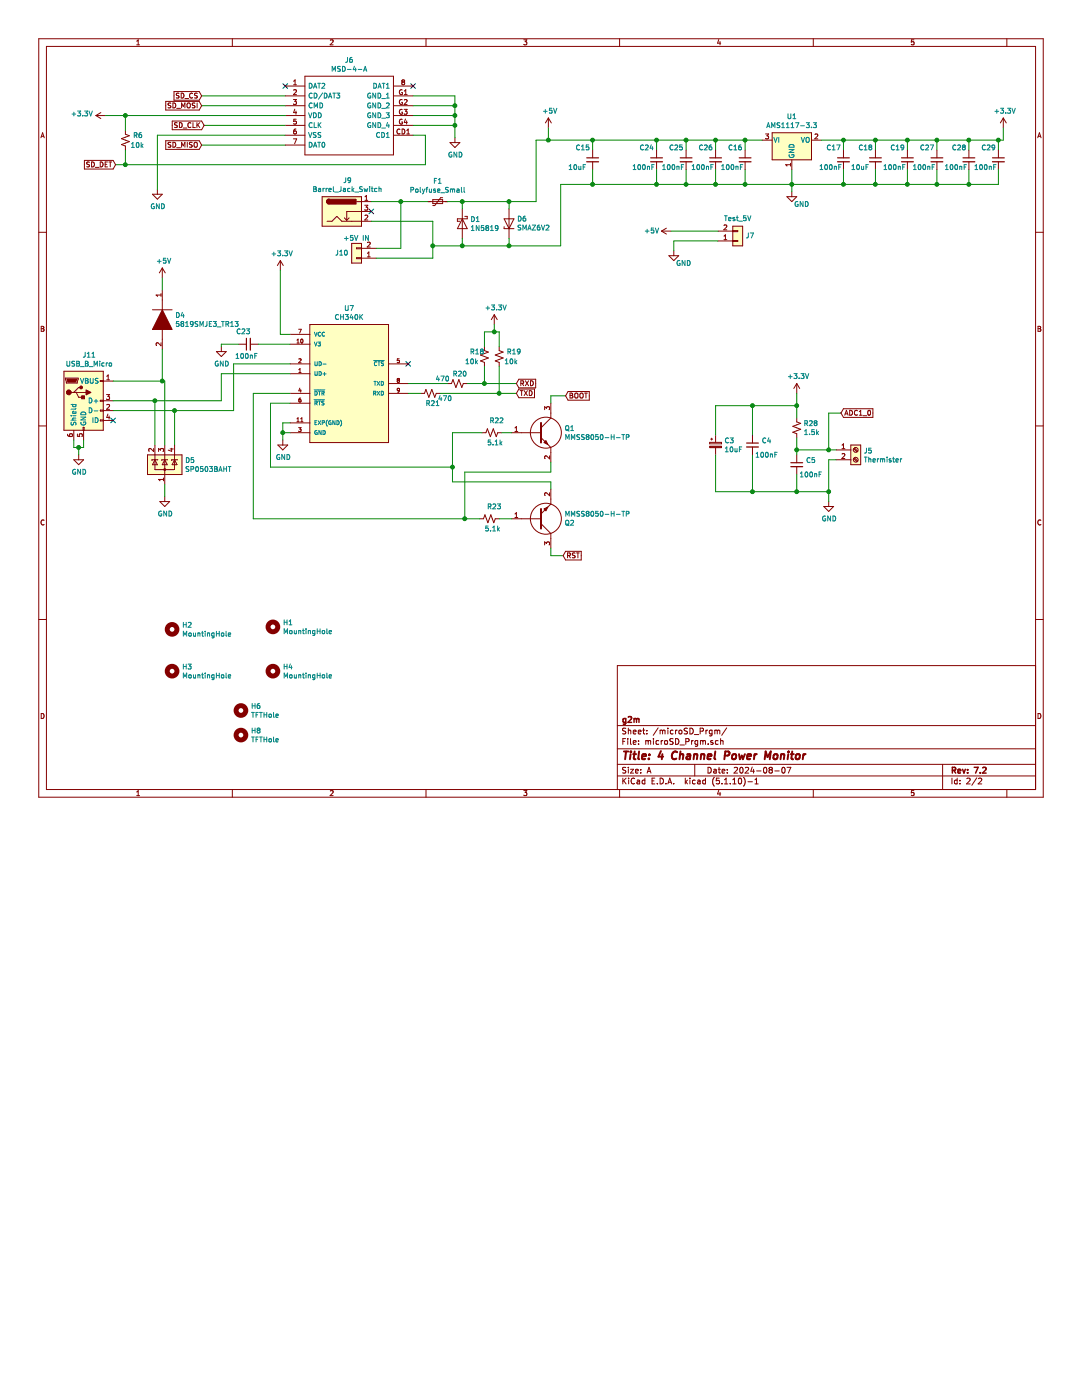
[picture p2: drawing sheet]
EESchema Schematic File Version 4
EELAYER 30 0
EELAYER END
$Descr A 11000 8500
encoding utf-8
Sheet 2 2
Title "4 Channel Power Monitor"
Date "2024-08-07"
Rev "7.2"
Comp "g2m"
Comment1 ""
Comment2 ""
Comment3 ""
Comment4 ""
$EndDescr
$Comp
L power:GND #PWR?
U 1 1
P 1600 1925
AR Path="/66FE64D1" Ref="#PWR?"  Part="1" 
AR Path="/66FE34ED/66FE64D1" Ref="#PWR023"  Part="1" 
F 0 "#PWR023" H 1600 1675 50  0001 C CNN
F 1 "GND" H 1605 1752 50  0000 C CNN
F 2 "" H 1600 1925 50  0001 C CNN
F 3 "" H 1600 1925 50  0001 C CNN
	1    1600 1925
	1    0    0    -1  
$EndComp
$Comp
L power:+3.3V #PWR?
U 1 1
P 1075 1175
AR Path="/66FE64E3" Ref="#PWR?"  Part="1" 
AR Path="/66FE34ED/66FE64E3" Ref="#PWR022"  Part="1" 
F 0 "#PWR022" H 1075 1025 50  0001 C CNN
F 1 "+3.3V" V 1090 1303 50  0000 L CNN
F 2 "" H 1075 1175 50  0001 C CNN
F 3 "" H 1075 1175 50  0001 C CNN
	1    1075 1175
	0    -1   -1   0   
$EndComp
Text GLabel 2075 1275 0    50   Input ~ 0
SD_CLK
Text GLabel 2050 1075 0    50   Input ~ 0
SD_MOSI
Text GLabel 2050 975  0    50   Input ~ 0
SD_CS
Text GLabel 2050 1475 0    50   Input ~ 0
SD_MISO
NoConn ~ 2900 875 
NoConn ~ 4200 875 
Text GLabel 1175 1675 0    50   Input ~ 0
SD_DET
$Comp
L power:GND #PWR?
U 1 1
P 4625 1400
AR Path="/66FE661B" Ref="#PWR?"  Part="1" 
AR Path="/66FE34ED/66FE661B" Ref="#PWR036"  Part="1" 
F 0 "#PWR036" H 4625 1150 50  0001 C CNN
F 1 "GND" H 4630 1227 50  0000 C CNN
F 2 "" H 4625 1400 50  0001 C CNN
F 3 "" H 4625 1400 50  0001 C CNN
	1    4625 1400
	1    0    0    -1  
$EndComp
Wire Wire Line
	1600 1375 1600 1925
Wire Wire Line
	2050 975  2900 975 
Wire Wire Line
	2050 1075 2900 1075
Wire Wire Line
	2075 1275 2900 1275
Wire Wire Line
	1600 1375 2900 1375
Wire Wire Line
	2050 1475 2900 1475
$Comp
L Regulator_Linear:AMS1117-3.3 U?
U 1 1
P 8050 1425
AR Path="/6704CDC0" Ref="U?"  Part="1" 
AR Path="/66FE34ED/6704CDC0" Ref="U1"  Part="1" 
F 0 "U1" H 8050 1667 50  0000 C CNN
F 1 "AMS1117-3.3" H 8050 1576 50  0000 C CNN
F 2 "Package_TO_SOT_SMD:SOT-223-3_TabPin2" H 8050 1625 50  0001 C CNN
F 3 "http://www.advanced-monolithic.com/pdf/ds1117.pdf" H 8150 1175 50  0001 C CNN
	1    8050 1425
	1    0    0    -1  
$EndComp
Wire Wire Line
	8350 1425 8575 1425
$Comp
L power:GND #PWR?
U 1 1
P 8050 1950
AR Path="/6704CDC8" Ref="#PWR?"  Part="1" 
AR Path="/66FE34ED/6704CDC8" Ref="#PWR011"  Part="1" 
F 0 "#PWR011" H 8050 1700 50  0001 C CNN
F 1 "GND" H 8150 1825 50  0000 C CNN
F 2 "" H 8050 1950 50  0001 C CNN
F 3 "" H 8050 1950 50  0001 C CNN
	1    8050 1950
	1    0    0    -1  
$EndComp
Wire Wire Line
	8050 1725 8050 1875
$Comp
L Device:C_Small C?
U 1 1
P 7575 1625
AR Path="/6704CDCF" Ref="C?"  Part="1" 
AR Path="/66FE34ED/6704CDCF" Ref="C16"  Part="1" 
F 0 "C16" H 7400 1750 50  0000 L CNN
F 1 "100nF" H 7325 1550 50  0000 L CNN
F 2 "Capacitor_SMD:C_0805_2012Metric_Pad1.18x1.45mm_HandSolder" H 7575 1625 50  0001 C CNN
F 3 "~" H 7575 1625 50  0001 C CNN
	1    7575 1625
	1    0    0    -1  
$EndComp
$Comp
L Device:C_Small C?
U 1 1
P 6025 1625
AR Path="/6704CDD5" Ref="C?"  Part="1" 
AR Path="/66FE34ED/6704CDD5" Ref="C15"  Part="1" 
F 0 "C15" H 5850 1750 50  0000 L CNN
F 1 "10uF" H 5775 1550 50  0000 L CNN
F 2 "Capacitor_SMD:C_1206_3216Metric_Pad1.33x1.80mm_HandSolder" H 6025 1625 50  0001 C CNN
F 3 "~" H 6025 1625 50  0001 C CNN
	1    6025 1625
	1    0    0    -1  
$EndComp
$Comp
L Device:C_Small C?
U 1 1
P 8575 1625
AR Path="/6704CDDB" Ref="C?"  Part="1" 
AR Path="/66FE34ED/6704CDDB" Ref="C17"  Part="1" 
F 0 "C17" H 8400 1750 50  0000 L CNN
F 1 "100nF" H 8325 1550 50  0000 L CNN
F 2 "Capacitor_SMD:C_0805_2012Metric_Pad1.18x1.45mm_HandSolder" H 8575 1625 50  0001 C CNN
F 3 "~" H 8575 1625 50  0001 C CNN
	1    8575 1625
	1    0    0    -1  
$EndComp
$Comp
L Device:C_Small C?
U 1 1
P 8900 1625
AR Path="/6704CDE1" Ref="C?"  Part="1" 
AR Path="/66FE34ED/6704CDE1" Ref="C18"  Part="1" 
F 0 "C18" H 8725 1750 50  0000 L CNN
F 1 "10uF" H 8650 1550 50  0000 L CNN
F 2 "Capacitor_SMD:C_1206_3216Metric_Pad1.33x1.80mm_HandSolder" H 8900 1625 50  0001 C CNN
F 3 "~" H 8900 1625 50  0001 C CNN
	1    8900 1625
	1    0    0    -1  
$EndComp
$Comp
L Device:C_Small C?
U 1 1
P 9225 1625
AR Path="/6704CDE7" Ref="C?"  Part="1" 
AR Path="/66FE34ED/6704CDE7" Ref="C19"  Part="1" 
F 0 "C19" H 9050 1750 50  0000 L CNN
F 1 "100nF" H 8975 1550 50  0000 L CNN
F 2 "Capacitor_SMD:C_0805_2012Metric_Pad1.18x1.45mm_HandSolder" H 9225 1625 50  0001 C CNN
F 3 "~" H 9225 1625 50  0001 C CNN
	1    9225 1625
	1    0    0    -1  
$EndComp
Wire Wire Line
	9225 1725 9225 1875
Wire Wire Line
	9225 1875 8900 1875
Connection ~ 8050 1875
Wire Wire Line
	8050 1875 8050 1950
Wire Wire Line
	6025 1725 6025 1875
Wire Wire Line
	7575 1725 7575 1875
Wire Wire Line
	7575 1875 8050 1875
Wire Wire Line
	7575 1525 7575 1425
Wire Wire Line
	7575 1425 7750 1425
Wire Wire Line
	6025 1525 6025 1425
Wire Wire Line
	8575 1725 8575 1875
Wire Wire Line
	8575 1875 8050 1875
Wire Wire Line
	8900 1725 8900 1875
Connection ~ 8900 1875
Wire Wire Line
	8900 1875 8575 1875
Wire Wire Line
	8900 1525 8900 1425
Connection ~ 8900 1425
Wire Wire Line
	8900 1425 9225 1425
Wire Wire Line
	8575 1525 8575 1425
Connection ~ 8575 1425
Wire Wire Line
	8575 1425 8900 1425
Wire Wire Line
	9225 1525 9225 1425
Connection ~ 9225 1425
$Comp
L power:+3.3V #PWR010
U 1 1
P 10200 1300
F 0 "#PWR010" H 10200 1150 50  0001 C CNN
F 1 "+3.3V" H 10215 1473 50  0000 C CNN
F 2 "" H 10200 1300 50  0001 C CNN
F 3 "" H 10200 1300 50  0001 C CNN
	1    10200 1300
	1    0    0    -1  
$EndComp
$Comp
L Mechanical:MountingHole H?
U 1 1
P 2450 7225
AR Path="/6708F22D" Ref="H?"  Part="1" 
AR Path="/66FE34ED/6708F22D" Ref="H6"  Part="1" 
F 0 "H6" H 2550 7271 50  0000 L CNN
F 1 "TFTHole" H 2550 7180 50  0000 L CNN
F 2 "MountingHole:MountingHole_3.2mm_M3" H 2450 7225 50  0001 C CNN
F 3 "~" H 2450 7225 50  0001 C CNN
	1    2450 7225
	1    0    0    -1  
$EndComp
$Comp
L Mechanical:MountingHole H?
U 1 1
P 2450 7475
AR Path="/6708F239" Ref="H?"  Part="1" 
AR Path="/66FE34ED/6708F239" Ref="H8"  Part="1" 
F 0 "H8" H 2550 7521 50  0000 L CNN
F 1 "TFTHole" H 2550 7430 50  0000 L CNN
F 2 "MountingHole:MountingHole_3.2mm_M3" H 2450 7475 50  0001 C CNN
F 3 "~" H 2450 7475 50  0001 C CNN
	1    2450 7475
	1    0    0    -1  
$EndComp
$Comp
L Mechanical:MountingHole H?
U 1 1
P 1750 6400
AR Path="/670A3499" Ref="H?"  Part="1" 
AR Path="/66FE34ED/670A3499" Ref="H2"  Part="1" 
F 0 "H2" H 1850 6446 50  0000 L CNN
F 1 "MountingHole" H 1850 6355 50  0000 L CNN
F 2 "MountingHole:MountingHole_3.2mm_M3" H 1750 6400 50  0001 C CNN
F 3 "~" H 1750 6400 50  0001 C CNN
	1    1750 6400
	1    0    0    -1  
$EndComp
$Comp
L Mechanical:MountingHole H?
U 1 1
P 1750 6825
AR Path="/670A349F" Ref="H?"  Part="1" 
AR Path="/66FE34ED/670A349F" Ref="H3"  Part="1" 
F 0 "H3" H 1850 6871 50  0000 L CNN
F 1 "MountingHole" H 1850 6780 50  0000 L CNN
F 2 "MountingHole:MountingHole_3.2mm_M3" H 1750 6825 50  0001 C CNN
F 3 "~" H 1750 6825 50  0001 C CNN
	1    1750 6825
	1    0    0    -1  
$EndComp
$Comp
L Mechanical:MountingHole H?
U 1 1
P 2775 6375
AR Path="/670A34A5" Ref="H?"  Part="1" 
AR Path="/66FE34ED/670A34A5" Ref="H1"  Part="1" 
F 0 "H1" H 2875 6421 50  0000 L CNN
F 1 "MountingHole" H 2875 6330 50  0000 L CNN
F 2 "MountingHole:MountingHole_3.2mm_M3" H 2775 6375 50  0001 C CNN
F 3 "~" H 2775 6375 50  0001 C CNN
	1    2775 6375
	1    0    0    -1  
$EndComp
$Comp
L Mechanical:MountingHole H?
U 1 1
P 2775 6825
AR Path="/670A34AB" Ref="H?"  Part="1" 
AR Path="/66FE34ED/670A34AB" Ref="H4"  Part="1" 
F 0 "H4" H 2875 6871 50  0000 L CNN
F 1 "MountingHole" H 2875 6780 50  0000 L CNN
F 2 "MountingHole:MountingHole_3.2mm_M3" H 2775 6825 50  0001 C CNN
F 3 "~" H 2775 6825 50  0001 C CNN
	1    2775 6825
	1    0    0    -1  
$EndComp
Wire Wire Line
	4325 1675 4325 1375
Wire Wire Line
	4325 1375 4200 1375
Wire Wire Line
	4200 975  4625 975 
Wire Wire Line
	4625 975  4625 1075
Wire Wire Line
	4200 1075 4625 1075
Connection ~ 4625 1075
Wire Wire Line
	4625 1075 4625 1175
Wire Wire Line
	4200 1175 4625 1175
Connection ~ 4625 1175
Wire Wire Line
	4625 1175 4625 1275
Wire Wire Line
	4200 1275 4625 1275
Connection ~ 4625 1275
Wire Wire Line
	4625 1275 4625 1400
$Comp
L Connector:USB_B_Micro J11
U 1 1
P 850 4075
F 0 "J11" H 907 4542 50  0000 C CNN
F 1 "USB_B_Micro" H 907 4451 50  0000 C CNN
F 2 "Connector_USB:USB_Micro-B_Molex_47346-0001" H 1000 4025 50  0001 C CNN
F 3 "~" H 1000 4025 50  0001 C CNN
	1    850  4075
	1    0    0    -1  
$EndComp
$Comp
L Power_Protection:SP0503BAHT D5
U 1 1
P 1675 4725
F 0 "D5" H 1880 4771 50  0000 L CNN
F 1 "SP0503BAHT" H 1880 4680 50  0000 L CNN
F 2 "Package_TO_SOT_SMD:SOT-143" H 1900 4675 50  0001 L CNN
F 3 "http://www.littelfuse.com/~/media/files/littelfuse/technical%20resources/documents/data%20sheets/sp05xxba.pdf" H 1800 4850 50  0001 C CNN
	1    1675 4725
	1    0    0    -1  
$EndComp
$Comp
L CH340K:CH340K U7
U 1 1
P 3550 3900
F 0 "U7" H 3550 4667 50  0000 C CNN
F 1 "CH340K" H 3550 4576 50  0000 C CNN
F 2 "CH340K:SOP100P600X160-11N" H 3250 4600 50  0001 L BNN
F 3 "" H 3550 3900 50  0001 L BNN
	1    3550 3900
	-1   0    0    -1  
$EndComp
$Comp
L SamacSys:MMSS8050-H-TP Q1
U 1 1
P 5200 4400
F 0 "Q1" H 5738 4446 50  0000 L CNN
F 1 "MMSS8050-H-TP" H 5738 4355 50  0000 L CNN
F 2 "SamacSys_Parts:SOT95P237X125-3N" H 5750 4250 50  0001 L CNN
F 3 "https://www.mccsemi.com/pdf/Products/MMSS8050(SOT-23).pdf" H 5750 4150 50  0001 L CNN
F 4 "Small Signal Bipolar Transistors" H 5750 4050 50  0001 L CNN "Description"
F 5 "1.25" H 5750 3950 50  0001 L CNN "Height"
F 6 "MCC" H 5750 3850 50  0001 L CNN "Manufacturer_Name"
F 7 "MMSS8050-H-TP" H 5750 3750 50  0001 L CNN "Manufacturer_Part_Number"
F 8 "833-MMSS8050-H-TP" H 5750 3650 50  0001 L CNN "Mouser Part Number"
F 9 "https://www.mouser.co.uk/ProductDetail/Micro-Commercial-Components-MCC/MMSS8050-H-TP?qs=FaVZESsvgndwiDXxXq5g0g%3D%3D" H 5750 3550 50  0001 L CNN "Mouser Price/Stock"
F 10 "MMSS8050-H-TP" H 5750 3450 50  0001 L CNN "Arrow Part Number"
F 11 "https://www.arrow.com/en/products/mmss8050-h-tp/micro-commercial-components?region=europe" H 5750 3350 50  0001 L CNN "Arrow Price/Stock"
	1    5200 4400
	1    0    0    -1  
$EndComp
$Comp
L SamacSys:MMSS8050-H-TP Q2
U 1 1
P 5200 5275
F 0 "Q2" H 5738 5321 50  0000 L CNN
F 1 "MMSS8050-H-TP" H 5738 5230 50  0000 L CNN
F 2 "SamacSys_Parts:SOT95P237X125-3N" H 5750 5125 50  0001 L CNN
F 3 "https://www.mccsemi.com/pdf/Products/MMSS8050(SOT-23).pdf" H 5750 5025 50  0001 L CNN
F 4 "Small Signal Bipolar Transistors" H 5750 4925 50  0001 L CNN "Description"
F 5 "1.25" H 5750 4825 50  0001 L CNN "Height"
F 6 "MCC" H 5750 4725 50  0001 L CNN "Manufacturer_Name"
F 7 "MMSS8050-H-TP" H 5750 4625 50  0001 L CNN "Manufacturer_Part_Number"
F 8 "833-MMSS8050-H-TP" H 5750 4525 50  0001 L CNN "Mouser Part Number"
F 9 "https://www.mouser.co.uk/ProductDetail/Micro-Commercial-Components-MCC/MMSS8050-H-TP?qs=FaVZESsvgndwiDXxXq5g0g%3D%3D" H 5750 4425 50  0001 L CNN "Mouser Price/Stock"
F 10 "MMSS8050-H-TP" H 5750 4325 50  0001 L CNN "Arrow Part Number"
F 11 "https://www.arrow.com/en/products/mmss8050-h-tp/micro-commercial-components?region=europe" H 5750 4225 50  0001 L CNN "Arrow Price/Stock"
	1    5200 5275
	1    0    0    1   
$EndComp
$Comp
L Device:R_Small_US R22
U 1 1
P 5000 4400
F 0 "R22" V 4875 4375 50  0000 L CNN
F 1 "5.1k" V 5100 4350 50  0000 L CNN
F 2 "Resistor_SMD:R_0805_2012Metric_Pad1.20x1.40mm_HandSolder" H 5000 4400 50  0001 C CNN
F 3 "~" H 5000 4400 50  0001 C CNN
	1    5000 4400
	0    1    1    0   
$EndComp
Wire Wire Line
	2375 4175 2375 3700
Wire Wire Line
	2375 3700 2950 3700
Wire Wire Line
	2250 4075 2250 3800
Wire Wire Line
	2250 3800 2950 3800
Wire Wire Line
	1650 3875 1650 3550
$Comp
L power:GND #PWR?
U 1 1
P 1675 5050
AR Path="/6667B5EB" Ref="#PWR?"  Part="1" 
AR Path="/66FE34ED/6667B5EB" Ref="#PWR0101"  Part="1" 
F 0 "#PWR0101" H 1675 4800 50  0001 C CNN
F 1 "GND" H 1680 4877 50  0000 C CNN
F 2 "" H 1675 5050 50  0001 C CNN
F 3 "" H 1675 5050 50  0001 C CNN
	1    1675 5050
	1    0    0    -1  
$EndComp
Wire Wire Line
	1675 5050 1675 4925
$Comp
L power:GND #PWR?
U 1 1
P 2875 4475
AR Path="/6667CFC3" Ref="#PWR?"  Part="1" 
AR Path="/66FE34ED/6667CFC3" Ref="#PWR0102"  Part="1" 
F 0 "#PWR0102" H 2875 4225 50  0001 C CNN
F 1 "GND" H 2880 4302 50  0000 C CNN
F 2 "" H 2875 4475 50  0001 C CNN
F 3 "" H 2875 4475 50  0001 C CNN
	1    2875 4475
	1    0    0    -1  
$EndComp
Wire Wire Line
	2950 4300 2875 4300
Wire Wire Line
	2875 4300 2875 4400
Wire Wire Line
	2950 4400 2875 4400
Connection ~ 2875 4400
Wire Wire Line
	2875 4400 2875 4475
$Comp
L Device:R_Small_US R23
U 1 1
P 4975 5275
F 0 "R23" V 4850 5250 50  0000 L CNN
F 1 "5.1k" V 5075 5225 50  0000 L CNN
F 2 "Resistor_SMD:R_0805_2012Metric_Pad1.20x1.40mm_HandSolder" H 4975 5275 50  0001 C CNN
F 3 "~" H 4975 5275 50  0001 C CNN
	1    4975 5275
	0    1    1    0   
$EndComp
Wire Wire Line
	2750 4750 2750 4100
Wire Wire Line
	2750 4100 2950 4100
Wire Wire Line
	2950 4000 2575 4000
Wire Wire Line
	2575 4000 2575 5275
Wire Wire Line
	2575 5275 4725 5275
Wire Wire Line
	5100 4400 5200 4400
Wire Wire Line
	5075 5275 5200 5275
Wire Wire Line
	4900 4400 4600 4400
Wire Wire Line
	4600 4400 4600 4750
Wire Wire Line
	4600 4750 2750 4750
Wire Wire Line
	5600 4975 5600 4900
Wire Wire Line
	5600 4900 4600 4900
Wire Wire Line
	4600 4900 4600 4750
Connection ~ 4600 4750
Wire Wire Line
	5600 4700 5600 4800
Wire Wire Line
	5600 4800 4725 4800
Wire Wire Line
	4725 4800 4725 5275
Connection ~ 4725 5275
Wire Wire Line
	4725 5275 4875 5275
NoConn ~ 4150 3700
$Comp
L power:+5V #PWR?
U 1 1
P 1650 2825
AR Path="/66696032" Ref="#PWR?"  Part="1" 
AR Path="/66FE34ED/66696032" Ref="#PWR0103"  Part="1" 
F 0 "#PWR0103" H 1650 2675 50  0001 C CNN
F 1 "+5V" H 1665 2998 50  0000 C CNN
F 2 "" H 1650 2825 50  0001 C CNN
F 3 "" H 1650 2825 50  0001 C CNN
	1    1650 2825
	1    0    0    -1  
$EndComp
Wire Wire Line
	1650 2950 1650 2825
$Comp
L power:GND #PWR?
U 1 1
P 800 4625
AR Path="/66698C99" Ref="#PWR?"  Part="1" 
AR Path="/66FE34ED/66698C99" Ref="#PWR0104"  Part="1" 
F 0 "#PWR0104" H 800 4375 50  0001 C CNN
F 1 "GND" H 805 4452 50  0000 C CNN
F 2 "" H 800 4625 50  0001 C CNN
F 3 "" H 800 4625 50  0001 C CNN
	1    800  4625
	1    0    0    -1  
$EndComp
Wire Wire Line
	850  4475 850  4550
Wire Wire Line
	850  4550 800  4550
Wire Wire Line
	800  4550 800  4625
Wire Wire Line
	750  4475 750  4550
Wire Wire Line
	750  4550 800  4550
Connection ~ 800  4550
NoConn ~ 1150 4275
Text GLabel 5250 4000 2    50   Input ~ 0
TXD
Text GLabel 5250 3900 2    50   Input ~ 0
RXD
$Comp
L Device:R_Small_US R20
U 1 1
P 4650 3900
F 0 "R20" V 4550 3850 50  0000 L CNN
F 1 "470" V 4600 3675 50  0000 L CNN
F 2 "Resistor_SMD:R_0805_2012Metric_Pad1.20x1.40mm_HandSolder" H 4650 3900 50  0001 C CNN
F 3 "~" H 4650 3900 50  0001 C CNN
	1    4650 3900
	0    1    1    0   
$EndComp
$Comp
L Device:R_Small_US R21
U 1 1
P 4375 4000
F 0 "R21" V 4475 3950 50  0000 L CNN
F 1 "470" V 4425 4075 50  0000 L CNN
F 2 "Resistor_SMD:R_0805_2012Metric_Pad1.20x1.40mm_HandSolder" H 4375 4000 50  0001 C CNN
F 3 "~" H 4375 4000 50  0001 C CNN
	1    4375 4000
	0    1    1    0   
$EndComp
Wire Wire Line
	4150 4000 4275 4000
Wire Wire Line
	4150 3900 4550 3900
Wire Wire Line
	4750 3900 4925 3900
Wire Wire Line
	4475 4000 5075 4000
$Comp
L Device:R_Small_US R18
U 1 1
P 4925 3625
F 0 "R18" H 4775 3675 50  0000 L CNN
F 1 "10k" H 4725 3575 50  0000 L CNN
F 2 "Resistor_SMD:R_0805_2012Metric_Pad1.20x1.40mm_HandSolder" H 4925 3625 50  0001 C CNN
F 3 "~" H 4925 3625 50  0001 C CNN
	1    4925 3625
	1    0    0    -1  
$EndComp
$Comp
L Device:R_Small_US R19
U 1 1
P 5075 3625
F 0 "R19" H 5150 3675 50  0000 L CNN
F 1 "10k" H 5125 3575 50  0000 L CNN
F 2 "Resistor_SMD:R_0805_2012Metric_Pad1.20x1.40mm_HandSolder" H 5075 3625 50  0001 C CNN
F 3 "~" H 5075 3625 50  0001 C CNN
	1    5075 3625
	1    0    0    -1  
$EndComp
Wire Wire Line
	4925 3725 4925 3900
Connection ~ 4925 3900
Wire Wire Line
	4925 3900 5250 3900
Wire Wire Line
	5075 3725 5075 4000
Connection ~ 5075 4000
Wire Wire Line
	5075 4000 5250 4000
Wire Wire Line
	4925 3525 4925 3375
Wire Wire Line
	4925 3375 5025 3375
Wire Wire Line
	5075 3375 5075 3525
Text GLabel 5750 4025 2    50   Input ~ 0
BOOT
Text GLabel 5725 5650 2    50   Input ~ 0
RST
Wire Wire Line
	5600 5575 5600 5650
Wire Wire Line
	5600 5650 5725 5650
Wire Wire Line
	5600 4100 5600 4025
Wire Wire Line
	5600 4025 5750 4025
$Comp
L power:+3.3V #PWR0105
U 1 1
P 5025 3300
F 0 "#PWR0105" H 5025 3150 50  0001 C CNN
F 1 "+3.3V" H 5040 3473 50  0000 C CNN
F 2 "" H 5025 3300 50  0001 C CNN
F 3 "" H 5025 3300 50  0001 C CNN
	1    5025 3300
	1    0    0    -1  
$EndComp
$Comp
L power:+3.3V #PWR0106
U 1 1
P 2850 2750
F 0 "#PWR0106" H 2850 2600 50  0001 C CNN
F 1 "+3.3V" H 2865 2923 50  0000 C CNN
F 2 "" H 2850 2750 50  0001 C CNN
F 3 "" H 2850 2750 50  0001 C CNN
	1    2850 2750
	1    0    0    -1  
$EndComp
Wire Wire Line
	5025 3300 5025 3375
Connection ~ 5025 3375
Wire Wire Line
	5025 3375 5075 3375
Wire Wire Line
	2950 3400 2850 3400
Connection ~ 8575 1875
$Comp
L Device:C_Small C?
U 1 1
P 2525 3500
AR Path="/666DE75B" Ref="C?"  Part="1" 
AR Path="/66FE34ED/666DE75B" Ref="C23"  Part="1" 
F 0 "C23" V 2650 3475 50  0000 L CNN
F 1 "100nF" V 2400 3400 50  0000 L CNN
F 2 "Capacitor_SMD:C_0805_2012Metric_Pad1.18x1.45mm_HandSolder" H 2525 3500 50  0001 C CNN
F 3 "~" H 2525 3500 50  0001 C CNN
	1    2525 3500
	0    -1   -1   0   
$EndComp
$Comp
L power:GND #PWR?
U 1 1
P 2250 3525
AR Path="/666E755C" Ref="#PWR?"  Part="1" 
AR Path="/66FE34ED/666E755C" Ref="#PWR0107"  Part="1" 
F 0 "#PWR0107" H 2250 3275 50  0001 C CNN
F 1 "GND" H 2255 3352 50  0000 C CNN
F 2 "" H 2250 3525 50  0001 C CNN
F 3 "" H 2250 3525 50  0001 C CNN
	1    2250 3525
	1    0    0    -1  
$EndComp
Wire Wire Line
	2250 3525 2250 3500
Wire Wire Line
	1150 4075 1575 4075
Wire Wire Line
	1150 3875 1650 3875
Wire Wire Line
	1575 4525 1575 4075
Connection ~ 1575 4075
Wire Wire Line
	1575 4075 2250 4075
Wire Wire Line
	1775 4525 1775 4175
Connection ~ 1775 4175
Wire Wire Line
	1775 4175 2375 4175
Wire Wire Line
	1150 4175 1775 4175
Wire Wire Line
	1675 4525 1675 3875
Wire Wire Line
	1675 3875 1650 3875
Connection ~ 1650 3875
Wire Wire Line
	2425 3500 2250 3500
Wire Wire Line
	2625 3500 2950 3500
Wire Wire Line
	2850 2750 2850 3400
$Comp
L Device:CP_Small C?
U 1 1
P 7275 4525
AR Path="/66ACA50A" Ref="C?"  Part="1" 
AR Path="/66FE34ED/66ACA50A" Ref="C3"  Part="1" 
F 0 "C3" H 7363 4571 50  0000 L CNN
F 1 "10uF" H 7363 4480 50  0000 L CNN
F 2 "Capacitor_SMD:C_1206_3216Metric_Pad1.33x1.80mm_HandSolder" H 7275 4525 50  0001 C CNN
F 3 "~" H 7275 4525 50  0001 C CNN
	1    7275 4525
	1    0    0    -1  
$EndComp
$Comp
L Device:C_Small C?
U 1 1
P 8100 4725
AR Path="/66ACA510" Ref="C?"  Part="1" 
AR Path="/66FE34ED/66ACA510" Ref="C5"  Part="1" 
F 0 "C5" H 8192 4771 50  0000 L CNN
F 1 "100nF" H 8125 4625 50  0000 L CNN
F 2 "Capacitor_SMD:C_0805_2012Metric_Pad1.18x1.45mm_HandSolder" H 8100 4725 50  0001 C CNN
F 3 "~" H 8100 4725 50  0001 C CNN
	1    8100 4725
	1    0    0    -1  
$EndComp
$Comp
L Device:C_Small C?
U 1 1
P 7650 4525
AR Path="/66ACA516" Ref="C?"  Part="1" 
AR Path="/66FE34ED/66ACA516" Ref="C4"  Part="1" 
F 0 "C4" H 7742 4571 50  0000 L CNN
F 1 "100nF" H 7675 4425 50  0000 L CNN
F 2 "Capacitor_SMD:C_0805_2012Metric_Pad1.18x1.45mm_HandSolder" H 7650 4525 50  0001 C CNN
F 3 "~" H 7650 4525 50  0001 C CNN
	1    7650 4525
	1    0    0    -1  
$EndComp
$Comp
L Device:R_Small_US R?
U 1 1
P 8100 4350
AR Path="/66ACA51C" Ref="R?"  Part="1" 
AR Path="/66FE34ED/66ACA51C" Ref="R28"  Part="1" 
F 0 "R28" H 8168 4396 50  0000 L CNN
F 1 "1.5k" H 8168 4305 50  0000 L CNN
F 2 "Resistor_SMD:R_0805_2012Metric_Pad1.20x1.40mm_HandSolder" H 8100 4350 50  0001 C CNN
F 3 "~" H 8100 4350 50  0001 C CNN
	1    8100 4350
	1    0    0    -1  
$EndComp
$Comp
L power:GND #PWR?
U 1 1
P 8425 5100
AR Path="/66ACA522" Ref="#PWR?"  Part="1" 
AR Path="/66FE34ED/66ACA522" Ref="#PWR037"  Part="1" 
F 0 "#PWR037" H 8425 4850 50  0001 C CNN
F 1 "GND" H 8430 4927 50  0000 C CNN
F 2 "" H 8425 5100 50  0001 C CNN
F 3 "" H 8425 5100 50  0001 C CNN
	1    8425 5100
	1    0    0    -1  
$EndComp
Wire Wire Line
	8500 4675 8425 4675
Wire Wire Line
	8425 4675 8425 5000
Wire Wire Line
	8100 4625 8100 4575
Wire Wire Line
	8500 4575 8425 4575
Connection ~ 8100 4575
Wire Wire Line
	8100 4575 8100 4450
Wire Wire Line
	8425 5000 8100 5000
Wire Wire Line
	7275 5000 7275 4625
Wire Wire Line
	7650 4625 7650 5000
Connection ~ 7650 5000
Wire Wire Line
	7650 5000 7275 5000
Wire Wire Line
	8100 4825 8100 5000
Connection ~ 8100 5000
Wire Wire Line
	8100 5000 7650 5000
Wire Wire Line
	8425 5000 8425 5100
Connection ~ 8425 5000
Wire Wire Line
	8100 4250 8100 4125
Wire Wire Line
	7275 4425 7275 4125
Wire Wire Line
	7275 4125 7650 4125
Connection ~ 8100 4125
Wire Wire Line
	8100 4125 8100 4000
Wire Wire Line
	7650 4425 7650 4125
Connection ~ 7650 4125
Wire Wire Line
	7650 4125 8100 4125
Text GLabel 8550 4200 2    50   Input ~ 0
ADC1_0
Wire Wire Line
	8550 4200 8425 4200
Wire Wire Line
	8425 4200 8425 4575
Connection ~ 8425 4575
Wire Wire Line
	8425 4575 8100 4575
$Comp
L Connector:Screw_Terminal_01x02 J?
U 1 1
P 8700 4575
AR Path="/66ACA545" Ref="J?"  Part="1" 
AR Path="/66FE34ED/66ACA545" Ref="J5"  Part="1" 
F 0 "J5" H 8780 4567 50  0000 L CNN
F 1 "Thermister" H 8780 4476 50  0000 L CNN
F 2 "TerminalBlock:TerminalBlock_Altech_AK300-2_P5.00mm" H 8700 4575 50  0001 C CNN
F 3 "~" H 8700 4575 50  0001 C CNN
	1    8700 4575
	1    0    0    -1  
$EndComp
$Comp
L power:+3.3V #PWR?
U 1 1
P 8100 4000
AR Path="/66ACA556" Ref="#PWR?"  Part="1" 
AR Path="/66FE34ED/66ACA556" Ref="#PWR027"  Part="1" 
F 0 "#PWR027" H 8100 3850 50  0001 C CNN
F 1 "+3.3V" H 8000 4175 50  0000 L CNN
F 2 "" H 8100 4000 50  0001 C CNN
F 3 "" H 8100 4000 50  0001 C CNN
	1    8100 4000
	1    0    0    -1  
$EndComp
$Comp
L Device:C_Small C?
U 1 1
P 9525 1625
AR Path="/670EA15F" Ref="C?"  Part="1" 
AR Path="/66FE34ED/670EA15F" Ref="C27"  Part="1" 
F 0 "C27" H 9350 1750 50  0000 L CNN
F 1 "100nF" H 9275 1550 50  0000 L CNN
F 2 "Capacitor_SMD:C_0805_2012Metric_Pad1.18x1.45mm_HandSolder" H 9525 1625 50  0001 C CNN
F 3 "~" H 9525 1625 50  0001 C CNN
	1    9525 1625
	1    0    0    -1  
$EndComp
$Comp
L Device:C_Small C?
U 1 1
P 9850 1625
AR Path="/670EA484" Ref="C?"  Part="1" 
AR Path="/66FE34ED/670EA484" Ref="C28"  Part="1" 
F 0 "C28" H 9675 1750 50  0000 L CNN
F 1 "100nF" H 9600 1550 50  0000 L CNN
F 2 "Capacitor_SMD:C_0805_2012Metric_Pad1.18x1.45mm_HandSolder" H 9850 1625 50  0001 C CNN
F 3 "~" H 9850 1625 50  0001 C CNN
	1    9850 1625
	1    0    0    -1  
$EndComp
$Comp
L Device:C_Small C?
U 1 1
P 10150 1625
AR Path="/670EA7D6" Ref="C?"  Part="1" 
AR Path="/66FE34ED/670EA7D6" Ref="C29"  Part="1" 
F 0 "C29" H 9975 1750 50  0000 L CNN
F 1 "100nF" H 9900 1550 50  0000 L CNN
F 2 "Capacitor_SMD:C_0805_2012Metric_Pad1.18x1.45mm_HandSolder" H 10150 1625 50  0001 C CNN
F 3 "~" H 10150 1625 50  0001 C CNN
	1    10150 1625
	1    0    0    -1  
$EndComp
Wire Wire Line
	9225 1875 9525 1875
Wire Wire Line
	10150 1875 10150 1725
Connection ~ 9225 1875
Wire Wire Line
	10200 1425 10200 1300
Wire Wire Line
	10150 1525 10150 1425
Connection ~ 10150 1425
Wire Wire Line
	10150 1425 10200 1425
Wire Wire Line
	9850 1525 9850 1425
Connection ~ 9850 1425
Wire Wire Line
	9850 1425 10150 1425
Wire Wire Line
	9225 1425 9525 1425
Wire Wire Line
	9525 1525 9525 1425
Connection ~ 9525 1425
Wire Wire Line
	9525 1425 9850 1425
Wire Wire Line
	9525 1725 9525 1875
Connection ~ 9525 1875
Wire Wire Line
	9525 1875 9850 1875
Wire Wire Line
	9850 1725 9850 1875
Connection ~ 9850 1875
Wire Wire Line
	9850 1875 10150 1875
Connection ~ 6025 1875
Connection ~ 6025 1425
Wire Wire Line
	5575 1300 5575 1425
$Comp
L power:+5V #PWR?
U 1 1
P 5575 1300
AR Path="/670623CD" Ref="#PWR?"  Part="1" 
AR Path="/66FE34ED/670623CD" Ref="#PWR08"  Part="1" 
F 0 "#PWR08" H 5575 1150 50  0001 C CNN
F 1 "+5V" H 5590 1473 50  0000 C CNN
F 2 "" H 5575 1300 50  0001 C CNN
F 3 "" H 5575 1300 50  0001 C CNN
	1    5575 1300
	1    0    0    -1  
$EndComp
Wire Wire Line
	5575 1425 6025 1425
Wire Wire Line
	6025 1875 6675 1875
Connection ~ 7575 1875
Wire Wire Line
	6025 1425 6675 1425
Connection ~ 7575 1425
$Comp
L Device:C_Small C?
U 1 1
P 7275 1625
AR Path="/6712BDEC" Ref="C?"  Part="1" 
AR Path="/66FE34ED/6712BDEC" Ref="C26"  Part="1" 
F 0 "C26" H 7100 1750 50  0000 L CNN
F 1 "100nF" H 7025 1550 50  0000 L CNN
F 2 "Capacitor_SMD:C_0805_2012Metric_Pad1.18x1.45mm_HandSolder" H 7275 1625 50  0001 C CNN
F 3 "~" H 7275 1625 50  0001 C CNN
	1    7275 1625
	1    0    0    -1  
$EndComp
$Comp
L Device:C_Small C?
U 1 1
P 6975 1625
AR Path="/6712C4F9" Ref="C?"  Part="1" 
AR Path="/66FE34ED/6712C4F9" Ref="C25"  Part="1" 
F 0 "C25" H 6800 1750 50  0000 L CNN
F 1 "100nF" H 6725 1550 50  0000 L CNN
F 2 "Capacitor_SMD:C_0805_2012Metric_Pad1.18x1.45mm_HandSolder" H 6975 1625 50  0001 C CNN
F 3 "~" H 6975 1625 50  0001 C CNN
	1    6975 1625
	1    0    0    -1  
$EndComp
$Comp
L Device:C_Small C?
U 1 1
P 6675 1625
AR Path="/6712C82E" Ref="C?"  Part="1" 
AR Path="/66FE34ED/6712C82E" Ref="C24"  Part="1" 
F 0 "C24" H 6500 1750 50  0000 L CNN
F 1 "100nF" H 6425 1550 50  0000 L CNN
F 2 "Capacitor_SMD:C_0805_2012Metric_Pad1.18x1.45mm_HandSolder" H 6675 1625 50  0001 C CNN
F 3 "~" H 6675 1625 50  0001 C CNN
	1    6675 1625
	1    0    0    -1  
$EndComp
Wire Wire Line
	7275 1725 7275 1875
Connection ~ 7275 1875
Wire Wire Line
	7275 1875 7575 1875
Wire Wire Line
	6975 1725 6975 1875
Connection ~ 6975 1875
Wire Wire Line
	6975 1875 7275 1875
Wire Wire Line
	6675 1725 6675 1875
Connection ~ 6675 1875
Wire Wire Line
	6675 1875 6975 1875
Wire Wire Line
	6675 1525 6675 1425
Connection ~ 6675 1425
Wire Wire Line
	6675 1425 6975 1425
Wire Wire Line
	6975 1525 6975 1425
Connection ~ 6975 1425
Wire Wire Line
	6975 1425 7275 1425
Wire Wire Line
	7275 1525 7275 1425
Connection ~ 7275 1425
Wire Wire Line
	7275 1425 7575 1425
$Comp
L SamacSys:5819SMJE3_TR13 D4
U 1 1
P 1650 2950
F 0 "D4" V 1904 3080 50  0000 L CNN
F 1 "5819SMJE3_TR13" V 1995 3080 50  0000 L CNN
F 2 "SamacSys_Parts:DIOM5436X295N" H 2100 2950 50  0001 L CNN
F 3 "https://www.arrow.com/en/products/5819smje3tr13/microchip-technology" H 2100 2850 50  0001 L CNN
F 4 "Schottky Diodes & Rectifiers Schottky" H 2100 2750 50  0001 L CNN "Description"
F 5 "2.95" H 2100 2650 50  0001 L CNN "Height"
F 6 "Microchip" H 2100 2550 50  0001 L CNN "Manufacturer_Name"
F 7 "5819SMJE3/TR13" H 2100 2450 50  0001 L CNN "Manufacturer_Part_Number"
F 8 "494-5819SMJE3/TR13" H 2100 2350 50  0001 L CNN "Mouser Part Number"
F 9 "https://www.mouser.co.uk/ProductDetail/Microchip-Technology/5819SMJE3-TR13?qs=6jAvgNDGUA%252BV22mi1Xj0%2Fw%3D%3D" H 2100 2250 50  0001 L CNN "Mouser Price/Stock"
F 10 "5819SMJE3/TR13" H 2100 2150 50  0001 L CNN "Arrow Part Number"
F 11 "null?region=nac" H 2100 2050 50  0001 L CNN "Arrow Price/Stock"
	1    1650 2950
	0    1    1    0   
$EndComp
$Comp
L Device:R_Small_US R6
U 1 1
P 1275 1425
F 0 "R6" H 1350 1475 50  0000 L CNN
F 1 "10k" H 1325 1375 50  0000 L CNN
F 2 "Resistor_SMD:R_0805_2012Metric_Pad1.20x1.40mm_HandSolder" H 1275 1425 50  0001 C CNN
F 3 "~" H 1275 1425 50  0001 C CNN
	1    1275 1425
	1    0    0    -1  
$EndComp
Wire Wire Line
	1075 1175 1275 1175
Wire Wire Line
	1275 1325 1275 1175
Connection ~ 1275 1175
Wire Wire Line
	1275 1175 2900 1175
Wire Wire Line
	1175 1675 1275 1675
Wire Wire Line
	1275 1525 1275 1675
Connection ~ 1275 1675
Wire Wire Line
	1275 1675 4325 1675
$Comp
L Device:Polyfuse_Small F1
U 1 1
P 4450 2050
F 0 "F1" V 4655 2050 50  0000 C CNN
F 1 "Polyfuse_Small" V 4564 2050 50  0000 C CNN
F 2 "Fuse:Fuse_2512_6332Metric_Pad1.52x3.35mm_HandSolder" H 4500 1850 50  0001 L CNN
F 3 "~" H 4450 2050 50  0001 C CNN
	1    4450 2050
	0    -1   -1   0   
$EndComp
$Comp
L Diode:1N5819 D1
U 1 1
P 4700 2275
F 0 "D1" V 4654 2355 50  0000 L CNN
F 1 "1N5819" V 4745 2355 50  0000 L CNN
F 2 "SamacSys_Parts:DIOM5436X295N" H 4700 2100 50  0001 C CNN
F 3 "http://www.vishay.com/docs/88525/1n5817.pdf" H 4700 2275 50  0001 C CNN
	1    4700 2275
	0    1    1    0   
$EndComp
Wire Wire Line
	4550 2050 4700 2050
Wire Wire Line
	4700 2050 4700 2125
$Comp
L Device:D_Zener D6
U 1 1
P 5175 2275
F 0 "D6" V 5221 2195 50  0000 R CNN
F 1 "SMAZ6V2" V 5130 2195 50  0000 R CNN
F 2 "DIODE_SMD:DO-214AA" H 5175 2275 50  0001 C CNN
F 3 "~" H 5175 2275 50  0001 C CNN
	1    5175 2275
	0    -1   -1   0   
$EndComp
Wire Wire Line
	4700 2050 5175 2050
Wire Wire Line
	5175 2050 5175 2125
Connection ~ 4700 2050
Wire Wire Line
	5175 2425 5175 2500
Wire Wire Line
	5175 2500 4700 2500
Wire Wire Line
	4700 2500 4700 2425
Wire Wire Line
	5175 2500 5700 2500
Wire Wire Line
	5700 2500 5700 1875
Connection ~ 5175 2500
Wire Wire Line
	5700 1875 6025 1875
Wire Wire Line
	3775 2050 4075 2050
Connection ~ 4700 2500
Wire Wire Line
	5175 2050 5450 2050
Wire Wire Line
	5450 2050 5450 1425
Wire Wire Line
	5450 1425 5575 1425
Connection ~ 5175 2050
Connection ~ 5575 1425
NoConn ~ 3775 2150
$Comp
L SamacSys:MSD-4-A J6
U 1 1
P 2900 875
F 0 "J6" H 3550 1140 50  0000 C CNN
F 1 "MSD-4-A" H 3550 1049 50  0000 C CNN
F 2 "SamacSys_Parts:MSD4A" H 4050 975 50  0001 L CNN
F 3 "https://www.cuidevices.com/product/resource/pdf/msd-4-a.pdf" H 4050 875 50  0001 L CNN
F 4 "Memory Card Connectors 9 Positions, Push In, Auto Eject Out, SMT, 1.8 mm Height Above Board," H 4050 775 50  0001 L CNN "Description"
F 5 "2" H 4050 675 50  0001 L CNN "Height"
F 6 "CUI Devices" H 4050 575 50  0001 L CNN "Manufacturer_Name"
F 7 "MSD-4-A" H 4050 475 50  0001 L CNN "Manufacturer_Part_Number"
F 8 "179-MSD-4-A" H 4050 375 50  0001 L CNN "Mouser Part Number"
F 9 "https://www.mouser.co.uk/ProductDetail/CUI-Devices/MSD-4-A?qs=Z%252BL2brAPG1Jll%252BQTi%252Btupg%3D%3D" H 4050 275 50  0001 L CNN "Mouser Price/Stock"
	1    2900 875 
	1    0    0    -1  
$EndComp
$Comp
L Connector:Barrel_Jack_Switch J9
U 1 1
P 3475 2150
F 0 "J9" H 3532 2467 50  0000 C CNN
F 1 "Barrel_Jack_Switch" H 3532 2376 50  0000 C CNN
F 2 "Connector_Custom:PJ-059A" H 3525 2110 50  0001 C CNN
F 3 "~" H 3525 2110 50  0001 C CNN
	1    3475 2150
	1    0    0    -1  
$EndComp
$Comp
L Connector_Generic:Conn_01x02 J7
U 1 1
P 7500 2450
F 0 "J7" H 7625 2400 50  0000 C CNN
F 1 "Test_5V" H 7500 2225 50  0000 C CNN
F 2 "Connector_PinHeader_2.54mm:PinHeader_1x02_P2.54mm_Vertical" H 7500 2450 50  0001 C CNN
F 3 "~" H 7500 2450 50  0001 C CNN
	1    7500 2450
	1    0    0    1   
$EndComp
$Comp
L Connector_Generic:Conn_01x02 J10
U 1 1
P 3625 2625
F 0 "J10" H 3775 2575 50  0000 C CNN
F 1 "+5V IN" H 3625 2425 50  0000 C CNN
F 2 "Connector_JST:JST_XH_B2B-XH-A_1x02_P2.50mm_Vertical" H 3625 2625 50  0001 C CNN
F 3 "~" H 3625 2625 50  0001 C CNN
	1    3625 2625
	-1   0    0    1   
$EndComp
$Comp
L power:GND #PWR?
U 1 1
P 6850 2550
AR Path="/66B8ADD6" Ref="#PWR?"  Part="1" 
AR Path="/66FE34ED/66B8ADD6" Ref="#PWR019"  Part="1" 
F 0 "#PWR019" H 6850 2300 50  0001 C CNN
F 1 "GND" H 6950 2425 50  0000 C CNN
F 2 "" H 6850 2550 50  0001 C CNN
F 3 "" H 6850 2550 50  0001 C CNN
	1    6850 2550
	1    0    0    -1  
$EndComp
$Comp
L power:+5V #PWR?
U 1 1
P 6825 2350
AR Path="/66BA5244" Ref="#PWR?"  Part="1" 
AR Path="/66FE34ED/66BA5244" Ref="#PWR013"  Part="1" 
F 0 "#PWR013" H 6825 2200 50  0001 C CNN
F 1 "+5V" V 6825 2550 50  0000 C CNN
F 2 "" H 6825 2350 50  0001 C CNN
F 3 "" H 6825 2350 50  0001 C CNN
	1    6825 2350
	0    -1   -1   0   
$EndComp
Wire Wire Line
	3825 2625 4400 2625
Wire Wire Line
	4400 2625 4400 2500
Wire Wire Line
	4400 2500 4700 2500
Wire Wire Line
	4400 2250 4400 2500
Wire Wire Line
	3775 2250 4400 2250
Connection ~ 4400 2500
Wire Wire Line
	3825 2525 4075 2525
Wire Wire Line
	4075 2525 4075 2050
Connection ~ 4075 2050
Wire Wire Line
	4075 2050 4350 2050
Wire Wire Line
	6825 2350 7300 2350
Wire Wire Line
	6850 2550 6850 2450
Wire Wire Line
	6850 2450 7300 2450
$EndSCHEMATC
